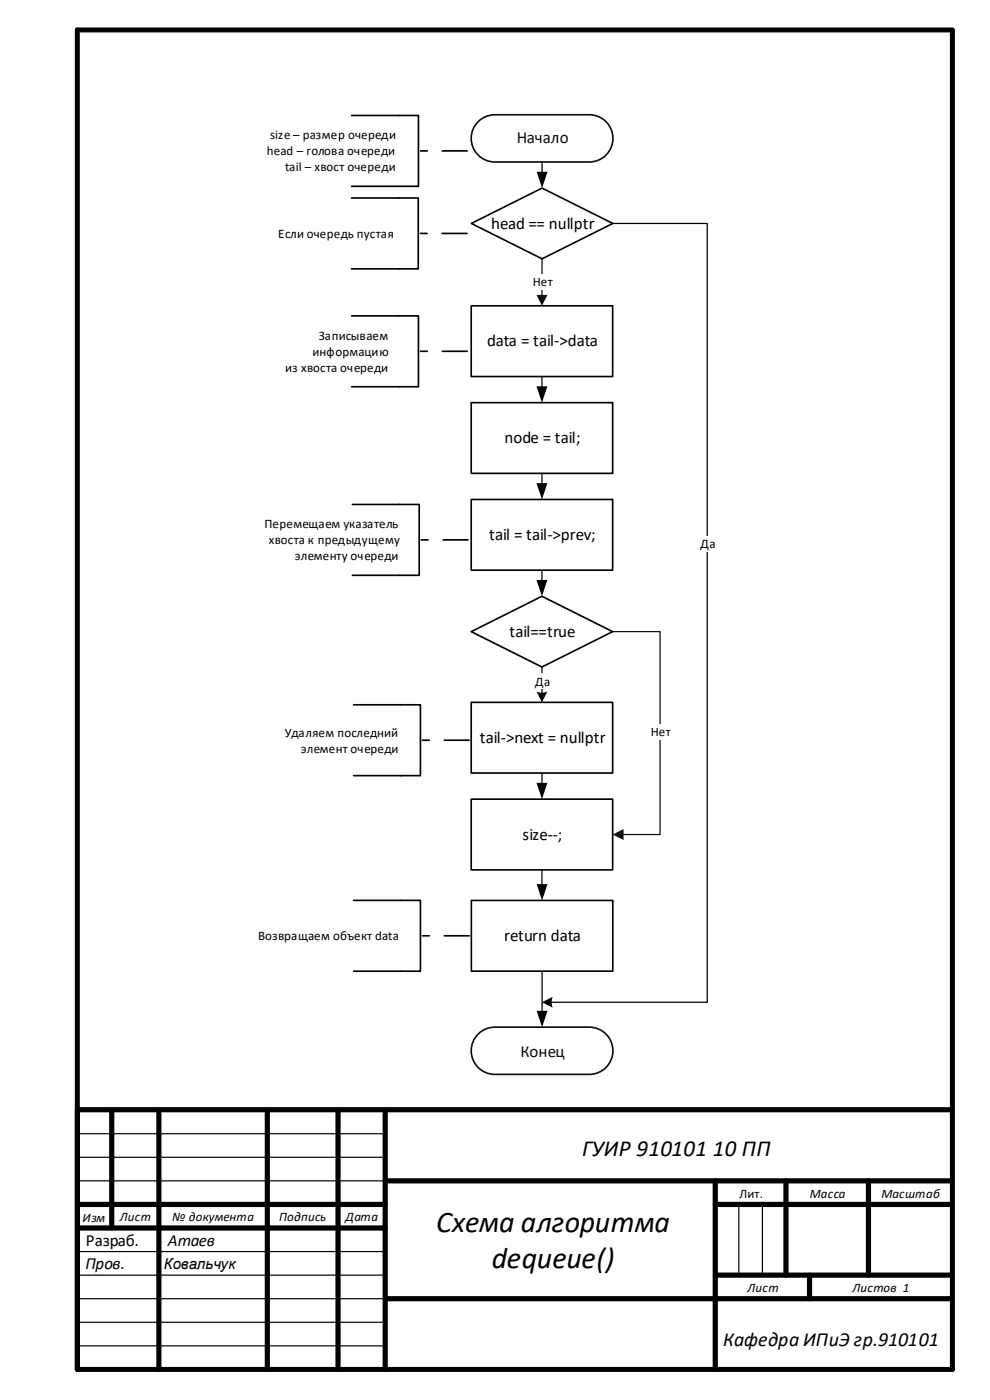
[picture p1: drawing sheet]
<svg xmlns="http://www.w3.org/2000/svg" width="210mm" height="297mm" viewBox="0 0 210 297" stroke-linecap="round" stroke-linejoin="round" font-family="sans-serif">
<g fill="none" stroke="#000" stroke-width="1.1">
<path d="M16.4 6.4h185.6v284.1h-185.6zM23.7 235.5v25M33.7 235.5v55M56.7 235.5v55M71.7 235.5v55M81.7 235.5v55M201.7 235.4h-185.3v55.1M16.7 255.5h65M81.7 250.5h120M151.7 250.5v40M151.7 255.5h50M166.7 250.5v20"/>
<path d="M184.2 250.5v20M16.7 260.5h65M81.7 275.5h120M151.7 270.5h50M171.7 270.5v5"/>
</g>
<path d="M16.7 240.5h65M16.7 245.5h65M16.7 250.5h65M156.7 255.5v15M161.7 255.5v15M16.7 265.5h65M16.7 270.5h65M16.7 275.5h65.1M16.7 280.5h65M16.7 285.5h65" fill="none" stroke="#000" stroke-width=".25"/>
<path d="M101.1 26.1a5 5 0 0 1 3.9-1.8h20a5 5 0 0 1 5 5.1 5 5 0 0 1-5 5h-20a5 5 0 0 1-4.6-2.9 5 5 0 0 1 .7-5.4z" fill-rule="evenodd" fill="#fff"/>
<path d="M101.1 26.1a5 5 0 0 1 3.9-1.8h20a5 5 0 0 1 5 5.1 5 5 0 0 1-5 5h-20a5 5 0 0 1-4.6-2.9 5 5 0 0 1 .7-5.4z" fill="none" stroke="#0c0c0c" stroke-width=".35"/>
<path d="M101.1 219.7a5 5 0 0 1 3.9-1.8h20a5 5 0 0 1 5 5 5 5 0 0 1-5 5h-20a5 5 0 0 1-4.6-2.9 5 5 0 0 1 .7-5.3z" fill-rule="evenodd" fill="#fff"/>
<path d="M101.1 219.7a5 5 0 0 1 3.9-1.8h20a5 5 0 0 1 5 5 5 5 0 0 1-5 5h-20a5 5 0 0 1-4.6-2.9 5 5 0 0 1 .7-5.3z" fill="none" stroke="#0c0c0c" stroke-width=".35"/>
<path d="M100 47.4l15-7.5 15 7.5-15 7.5z" fill-rule="evenodd" fill="#fff"/>
<path d="M74.6 24.5h14.1v15h-14.1M100 47.4l15-7.5 15 7.5-15 7.5z" fill="none" stroke="#000" stroke-width=".35"/>
<path d="M115 34.4v2.3M130 47.4h20v165.2h-33.3M114.9 164v2.3" fill="none" stroke="#000" stroke-width=".26"/>
<g fill="#000">
<path d="M113.8 36.4h2.3l-1.1 3.5zM113.8 166.1h2.3l-1.2 3.4z"/>
<path d="M114.9 212.6l2.3-1.2a2.58 2.58 0 0 0 0 2.4z" fill-rule="evenodd"/>
</g>
<path d="M99.1 32h-9.9" fill="none" stroke="#000" stroke-width=".35" stroke-dasharray="5.3 3.2"/>
<path d="M148.4 113.7h3.2v3.4h-3.2z" fill-rule="evenodd" fill="#fff"/>
<path d="M115 54.9l-.1 8" fill="none" stroke="#0c0c0c" stroke-width=".26"/>
<path d="M113.8 62.6h2.3l-1.2 2.3z" fill="#0c0c0c"/>
<g fill="#fff">
<path d="M112.9 58.2h4.2v3.3h-4.2z" fill-rule="evenodd"/>
<path d="M99.9 64.9h30v15h-30z" fill-rule="evenodd"/>
</g>
<path d="M99.9 64.9h30v15h-30z" fill="none" stroke="#000" stroke-width=".35"/>
<path d="M114.9 79.9v2.3" fill="none" stroke="#000" stroke-width=".26"/>
<path d="M113.8 81.9h2.3l-1.2 3.5z" fill="#000"/>
<path d="M99.9 85.4h30v15h-30z" fill-rule="evenodd" fill="#fff"/>
<path d="M99.9 85.4h30v15h-30z" fill="none" stroke="#000" stroke-width=".35"/>
<path d="M99.9 105.9h30v15h-30z" fill-rule="evenodd" fill="#fff"/>
<path d="M99.9 105.9h30v15h-30z" fill="none" stroke="#000" stroke-width=".35"/>
<path d="M114.9 100.4v2.4M114.9 120.9v2.4" fill="none" stroke="#000" stroke-width=".26"/>
<path d="M113.8 102.5h2.3l-1.2 3.4zM113.8 123h2.3l-1.2 3.5z" fill="#000"/>
<path d="M99.9 134l15-7.5 15 7.5-15 7.5z" fill-rule="evenodd" fill="#fff"/>
<path d="M99.9 134l15-7.5 15 7.5-15 7.5z" fill="none" stroke="#000" stroke-width=".35"/>
<path d="M114.9 141.5v5.7" fill="none" stroke="#000" stroke-width=".26"/>
<path d="M113.8 146.7a2.58 2.58 0 0 0 2.3 0l-1.2 2.3z" fill-rule="evenodd" fill="#000"/>
<g fill="#fff">
<path d="M113.4 142.8h3.2v3.4h-3.2z" fill-rule="evenodd"/>
<path d="M99.9 149h30v15h-30z" fill-rule="evenodd"/>
</g>
<path d="M99.9 149h30v15h-30z" fill="none" stroke="#000" stroke-width=".35"/>
<path d="M99.9 169.5h30v15h-30z" fill-rule="evenodd" fill="#fff"/>
<path d="M99.9 169.5h30v15h-30z" fill="none" stroke="#000" stroke-width=".35"/>
<path d="M115 206v8.7" fill="none" stroke="#000" stroke-width=".26"/>
<path d="M113.8 214.4h2.3l-1.1 3.5z" fill="#000"/>
<path d="M129.9 134h10.1v43h-8" fill="none" stroke="#0c0c0c" stroke-width=".26"/>
<path d="M129.9 177l2.3-1.1v2.3z" fill="#0c0c0c"/>
<path d="M137.9 153.5h4.2v3.4h-4.2z" fill-rule="evenodd" fill="#fff"/>
<path d="M74.5 42h14.2v15h-14.2M74.6 67h14.1v15h-14.1M74.7 107h14.2v15h-14.2M75 149.5h14.2v15h-14.2" fill="none" stroke="#000" stroke-width=".35"/>
<path d="M99.1 49.5h-10M99.1 74.5h-9.9M99.3 114.5h-10M99.5 157h-9.9" fill="none" stroke="#000" stroke-width=".35" stroke-dasharray="5.3 3.2"/>
<path d="M100 191h30v15h-30z" fill-rule="evenodd" fill="#fff"/>
<path d="M75 191h14.2v15h-14.2M100 191h30v15h-30z" fill="none" stroke="#000" stroke-width=".35"/>
<path d="M114.9 184.5l.1 3.3" fill="none" stroke="#000" stroke-width=".26"/>
<path d="M113.8 187.5h2.3l-1.1 3.5z" fill="#000"/>
<path d="M99.5 198.5h-9.9" fill="none" stroke="#000" stroke-width=".35" stroke-dasharray="5.3 3.2"/>
<text font-size="6.4" x="92.5" y="261.3">Схема алгоритма</text>
<text font-size="6.3" x="104.3" y="268.9">dequeue()</text>
<g font-size="4.9">
<text x="123.4" y="245.3">ГУИР 910101</text>
<text x="151.2" y="245.3">10 ПП</text>
</g>
<text font-size="4.2" x="153.4" y="285.5">Кафедра ИПиЭ гр.910101</text>
<g font-size="3.6" fill="#0c0c0c">
<text x="109.6" y="30.4">Начало</text>
<text x="110.4" y="224.1">Конец</text>
</g>
<g font-size="3.6">
<text x="104.1" y="48.5">head == nullptr</text>
<text x="103.3" y="73.5">data = tail-&gt;data</text>
<text x="107" y="94">node = tail;</text>
<text x="103.8" y="114.6">tail = tail-&gt;prev;</text>
<text x="108" y="135.1">tail==true</text>
<text x="101.7" y="157.7">tail-&gt;next = nullptr</text>
<text x="110.8" y="178.2">size--;</text>
<text x="106.9" y="199.7">return data</text>
<text x="18.1" y="269.2">Пров.</text>
<text x="18.2" y="264.2">Разраб.</text>
<text x="35.6" y="264.2">Атаев</text>
</g>
<text font-size="3.2" x="34.7" y="269.2">Ковальчук</text>
<g font-size="2.8">
<text x="57.3" y="29.4">size – размер очереди</text>
<text x="56.6" y="32.8">head – голова очереди</text>
<text x="60.4" y="36.2">tail – хвост очереди</text>
<text x="59" y="50.4">Если очередь пустая</text>
<text x="113" y="60.7">Нет</text>
<text x="66.3" y="75.4">информацию</text>
<text x="67.6" y="72">Записываем</text>
<text x="60.5" y="78.8">из хвоста очереди</text>
<text x="56.1" y="112">Перемещаем указатель</text>
<text x="57" y="115.4">хвоста к предыдущему</text>
<text x="62.5" y="118.8">элементу очереди</text>
<text x="148.6" y="116.3">Да</text>
<text x="113.5" y="145.4">Да</text>
<text x="60.4" y="156.3">Удаляем последний</text>
<text x="63.8" y="159.7">элемент очереди</text>
<text x="138" y="156.2">Нет</text>
<text x="54.7" y="199.5">Возвращаем объект data</text>
<text x="156.8" y="254">Лит.</text>
<text x="171.8" y="254">Масса</text>
<text x="186.9" y="254">Масштаб</text>
<text x="17.5" y="259.2">Изм</text>
<text x="25.4" y="259">Лист</text>
<text x="40" y="259">документа</text>
<text x="59.2" y="259">Подпись</text>
<text x="73.3" y="259">Дата</text>
<text x="158.6" y="274">Лист</text>
<text x="180.8" y="274">Листов 1</text>
</g>
</svg>
